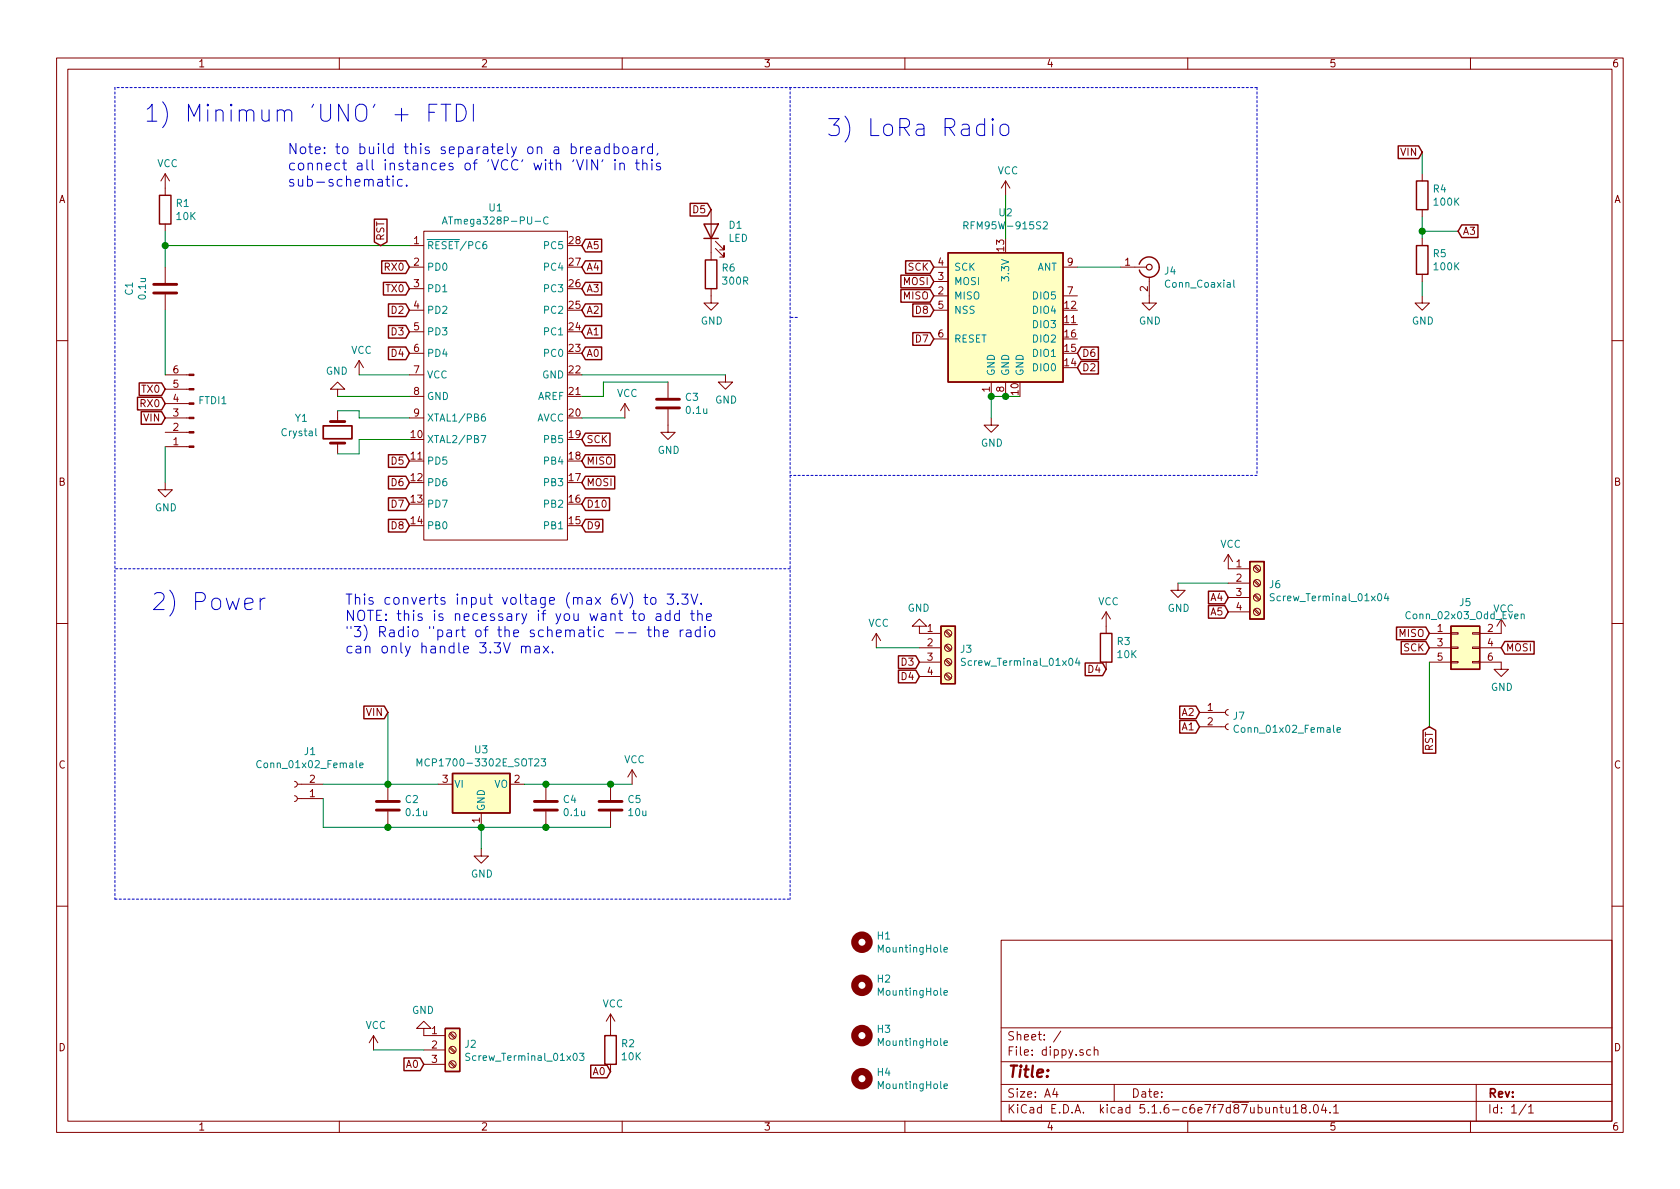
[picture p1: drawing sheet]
EESchema Schematic File Version 4
EELAYER 30 0
EELAYER END
$Descr A4 11693 8268
encoding utf-8
Sheet 1 1
Title ""
Date ""
Rev ""
Comp ""
Comment1 ""
Comment2 ""
Comment3 ""
Comment4 ""
$EndDescr
$Comp
L power:VCC #PWR0101
U 1 1
P 2500 2600
F 0 "#PWR0101" H 2500 2450 50  0001 C CNN
F 1 "VCC" H 2517 2773 50  0000 C CNN
F 2 "" H 2500 2600 50  0001 C CNN
F 3 "" H 2500 2600 50  0001 C CNN
	1    2500 2600
	1    0    0    -1  
$EndComp
$Comp
L Device:R R1
U 1 1
P 1150 1450
F 0 "R1" H 1220 1496 50  0000 L CNN
F 1 "10K" H 1220 1405 50  0000 L CNN
F 2 "Resistor_THT:R_Axial_DIN0204_L3.6mm_D1.6mm_P5.08mm_Horizontal" V 1080 1450 50  0001 C CNN
F 3 "~" H 1150 1450 50  0001 C CNN
	1    1150 1450
	1    0    0    -1  
$EndComp
$Comp
L power:VCC #PWR0102
U 1 1
P 1150 1300
F 0 "#PWR0102" H 1150 1150 50  0001 C CNN
F 1 "VCC" H 1167 1473 50  0000 C CNN
F 2 "" H 1150 1300 50  0001 C CNN
F 3 "" H 1150 1300 50  0001 C CNN
	1    1150 1300
	1    0    0    -1  
$EndComp
$Comp
L Device:C C3
U 1 1
P 4650 2800
F 0 "C3" H 4765 2846 50  0000 L CNN
F 1 "0.1u" H 4765 2755 50  0000 L CNN
F 2 "Capacitor_THT:C_Disc_D3.0mm_W1.6mm_P2.50mm" H 4688 2650 50  0001 C CNN
F 3 "~" H 4650 2800 50  0001 C CNN
	1    4650 2800
	1    0    0    -1  
$EndComp
$Comp
L power:GND #PWR0103
U 1 1
P 4650 2950
F 0 "#PWR0103" H 4650 2700 50  0001 C CNN
F 1 "GND" H 4655 2777 50  0000 C CNN
F 2 "" H 4650 2950 50  0001 C CNN
F 3 "" H 4650 2950 50  0001 C CNN
	1    4650 2950
	1    0    0    -1  
$EndComp
$Comp
L Device:C C1
U 1 1
P 1150 2000
F 0 "C1" V 898 2000 50  0000 C CNN
F 1 "0.1u" V 989 2000 50  0000 C CNN
F 2 "Capacitor_THT:C_Disc_D3.0mm_W1.6mm_P2.50mm" H 1188 1850 50  0001 C CNN
F 3 "~" H 1150 2000 50  0001 C CNN
	1    1150 2000
	1    0    0    -1  
$EndComp
$Comp
L Regulator_Linear:MCP1700-3302E_SOT23 U3
U 1 1
P 3350 5450
F 0 "U3" H 3350 5692 50  0000 C CNN
F 1 "MCP1700-3302E_SOT23" H 3350 5601 50  0000 C CNN
F 2 "Package_TO_SOT_THT:TO-92L_Wide" H 3350 5675 50  0001 C CNN
F 3 "http://ww1.microchip.com/downloads/en/DeviceDoc/20001826D.pdf" H 3350 5450 50  0001 C CNN
	1    3350 5450
	1    0    0    -1  
$EndComp
$Comp
L Connector:Conn_01x02_Female J1
U 1 1
P 2050 5550
F 0 "J1" H 1942 5225 50  0000 C CNN
F 1 "Conn_01x02_Female" H 1942 5316 50  0000 C CNN
F 2 "Connector_PinSocket_2.54mm:PinSocket_1x02_P2.54mm_Vertical" H 2050 5550 50  0001 C CNN
F 3 "~" H 2050 5550 50  0001 C CNN
	1    2050 5550
	-1   0    0    1   
$EndComp
Wire Wire Line
	3050 5450 2700 5450
Wire Wire Line
	2250 5550 2250 5750
$Comp
L Device:C C2
U 1 1
P 2700 5600
F 0 "C2" H 2815 5646 50  0000 L CNN
F 1 "0.1u" H 2815 5555 50  0000 L CNN
F 2 "Capacitor_THT:C_Disc_D3.0mm_W1.6mm_P2.50mm" H 2738 5450 50  0001 C CNN
F 3 "~" H 2700 5600 50  0001 C CNN
	1    2700 5600
	1    0    0    -1  
$EndComp
Connection ~ 2700 5450
Wire Wire Line
	2700 5450 2250 5450
Wire Wire Line
	3350 5750 2700 5750
Wire Wire Line
	2700 5750 2250 5750
Connection ~ 2700 5750
$Comp
L power:GND #PWR0104
U 1 1
P 3350 5900
F 0 "#PWR0104" H 3350 5650 50  0001 C CNN
F 1 "GND" H 3355 5727 50  0000 C CNN
F 2 "" H 3350 5900 50  0001 C CNN
F 3 "" H 3350 5900 50  0001 C CNN
	1    3350 5900
	1    0    0    -1  
$EndComp
Connection ~ 3350 5750
Wire Wire Line
	3650 5450 3800 5450
$Comp
L Device:C C4
U 1 1
P 3800 5600
F 0 "C4" H 3915 5646 50  0000 L CNN
F 1 "0.1u" H 3915 5555 50  0000 L CNN
F 2 "Capacitor_THT:C_Disc_D3.0mm_W1.6mm_P2.50mm" H 3838 5450 50  0001 C CNN
F 3 "~" H 3800 5600 50  0001 C CNN
	1    3800 5600
	1    0    0    -1  
$EndComp
Connection ~ 3800 5450
Wire Wire Line
	3800 5450 4250 5450
$Comp
L Device:C C5
U 1 1
P 4250 5600
F 0 "C5" H 4365 5646 50  0000 L CNN
F 1 "10u" H 4365 5555 50  0000 L CNN
F 2 "Capacitor_THT:CP_Radial_D5.0mm_P2.50mm" H 4288 5450 50  0001 C CNN
F 3 "~" H 4250 5600 50  0001 C CNN
	1    4250 5600
	1    0    0    -1  
$EndComp
Connection ~ 4250 5450
Wire Wire Line
	4250 5450 4400 5450
Wire Wire Line
	3350 5750 3350 5900
Wire Wire Line
	3350 5750 3800 5750
Wire Wire Line
	3800 5750 4250 5750
Connection ~ 3800 5750
$Comp
L power:VCC #PWR0105
U 1 1
P 4400 5450
F 0 "#PWR0105" H 4400 5300 50  0001 C CNN
F 1 "VCC" H 4417 5623 50  0000 C CNN
F 2 "" H 4400 5450 50  0001 C CNN
F 3 "" H 4400 5450 50  0001 C CNN
	1    4400 5450
	1    0    0    -1  
$EndComp
$Comp
L RF_Module:RFM95W-915S2 U2
U 1 1
P 7000 2150
F 0 "U2" H 7000 2831 50  0000 C CNN
F 1 "RFM95W-915S2" H 7000 2740 50  0000 C CNN
F 2 "footprints:RFM95" H 3700 3800 50  0001 C CNN
F 3 "https://www.hoperf.com/data/upload/portal/20181127/5bfcbea20e9ef.pdf" H 3700 3800 50  0001 C CNN
	1    7000 2150
	1    0    0    -1  
$EndComp
Wire Wire Line
	1150 3100 1150 3350
$Comp
L power:GND #PWR0106
U 1 1
P 1150 3350
F 0 "#PWR0106" H 1150 3100 50  0001 C CNN
F 1 "GND" H 1155 3177 50  0000 C CNN
F 2 "" H 1150 3350 50  0001 C CNN
F 3 "" H 1150 3350 50  0001 C CNN
	1    1150 3350
	1    0    0    -1  
$EndComp
$Comp
L Connector:Conn_01x06_Male FTDI1
U 1 1
P 1350 2900
F 0 "FTDI1" H 1322 2782 50  0000 R CNN
F 1 "Conn_01x06_Male" H 1322 2873 50  0001 R CNN
F 2 "Connector_PinHeader_2.54mm:PinHeader_1x06_P2.54mm_Horizontal" H 1350 2900 50  0001 C CNN
F 3 "~" H 1350 2900 50  0001 C CNN
	1    1350 2900
	-1   0    0    1   
$EndComp
Text GLabel 4050 3050 2    50   Input ~ 0
SCK
Text GLabel 4050 3200 2    50   Input ~ 0
MISO
Text GLabel 4050 3350 2    50   Input ~ 0
MOSI
Text GLabel 6500 2050 0    50   Input ~ 0
MISO
Text GLabel 6500 1950 0    50   Input ~ 0
MOSI
Text GLabel 6500 1850 0    50   Input ~ 0
SCK
$Comp
L power:VCC #PWR0107
U 1 1
P 7000 1350
F 0 "#PWR0107" H 7000 1200 50  0001 C CNN
F 1 "VCC" H 7017 1523 50  0000 C CNN
F 2 "" H 7000 1350 50  0001 C CNN
F 3 "" H 7000 1350 50  0001 C CNN
	1    7000 1350
	1    0    0    -1  
$EndComp
Wire Wire Line
	7000 1650 7000 1350
$Comp
L power:GND #PWR0109
U 1 1
P 6900 2900
F 0 "#PWR0109" H 6900 2650 50  0001 C CNN
F 1 "GND" H 6905 2727 50  0000 C CNN
F 2 "" H 6900 2900 50  0001 C CNN
F 3 "" H 6900 2900 50  0001 C CNN
	1    6900 2900
	1    0    0    -1  
$EndComp
Wire Wire Line
	6900 2900 6900 2750
Wire Wire Line
	6900 2750 7000 2750
Connection ~ 6900 2750
Wire Wire Line
	7000 2750 7100 2750
Connection ~ 7000 2750
Text GLabel 2850 2300 0    50   Input ~ 0
D3
Text GLabel 2850 2450 0    50   Input ~ 0
D4
Text GLabel 2850 3200 0    50   Input ~ 0
D5
Text GLabel 2850 3350 0    50   Input ~ 0
D6
Text GLabel 1150 2900 0    50   Input ~ 0
VIN
Text GLabel 1150 2800 0    50   Input ~ 0
RX0
Text GLabel 1150 2700 0    50   Input ~ 0
TX0
Text GLabel 2850 1850 0    50   Input ~ 0
RX0
Text GLabel 2850 2000 0    50   Input ~ 0
TX0
Text GLabel 2850 2150 0    50   Input ~ 0
D2
Text GLabel 2850 3500 0    50   Input ~ 0
D7
Text GLabel 2850 3650 0    50   Input ~ 0
D8
Text GLabel 4050 3650 2    50   Input ~ 0
D9
Text GLabel 4050 3500 2    50   Input ~ 0
D10
Text GLabel 6500 2150 0    50   Input ~ 0
D8
Text GLabel 6500 2350 0    50   Input ~ 0
D7
$Comp
L Connector:Screw_Terminal_01x03 J2
U 1 1
P 3150 7300
F 0 "J2" H 3230 7342 50  0000 L CNN
F 1 "Screw_Terminal_01x03" H 3230 7251 50  0000 L CNN
F 2 "TerminalBlock_Phoenix:TerminalBlock_Phoenix_PT-1,5-3-3.5-H_1x03_P3.50mm_Horizontal" H 3150 7300 50  0001 C CNN
F 3 "~" H 3150 7300 50  0001 C CNN
	1    3150 7300
	1    0    0    -1  
$EndComp
$Comp
L Connector:Screw_Terminal_01x04 J3
U 1 1
P 6600 4500
F 0 "J3" H 6680 4492 50  0000 L CNN
F 1 "Screw_Terminal_01x04" H 6680 4401 50  0000 L CNN
F 2 "TerminalBlock_Phoenix:TerminalBlock_Phoenix_PT-1,5-4-3.5-H_1x04_P3.50mm_Horizontal" H 6600 4500 50  0001 C CNN
F 3 "~" H 6600 4500 50  0001 C CNN
	1    6600 4500
	1    0    0    -1  
$EndComp
$Comp
L power:VCC #PWR0111
U 1 1
P 2600 7300
F 0 "#PWR0111" H 2600 7150 50  0001 C CNN
F 1 "VCC" H 2617 7473 50  0000 C CNN
F 2 "" H 2600 7300 50  0001 C CNN
F 3 "" H 2600 7300 50  0001 C CNN
	1    2600 7300
	1    0    0    -1  
$EndComp
Text GLabel 4050 1850 2    50   Input ~ 0
A4
$Comp
L power:GND #PWR0112
U 1 1
P 2950 7200
F 0 "#PWR0112" H 2950 6950 50  0001 C CNN
F 1 "GND" H 2955 7027 50  0000 C CNN
F 2 "" H 2950 7200 50  0001 C CNN
F 3 "" H 2950 7200 50  0001 C CNN
	1    2950 7200
	-1   0    0    1   
$EndComp
$Comp
L Device:R R2
U 1 1
P 4250 7300
F 0 "R2" H 4320 7346 50  0000 L CNN
F 1 "10K" H 4320 7255 50  0000 L CNN
F 2 "Resistor_THT:R_Axial_DIN0204_L3.6mm_D1.6mm_P5.08mm_Horizontal" V 4180 7300 50  0001 C CNN
F 3 "~" H 4250 7300 50  0001 C CNN
	1    4250 7300
	1    0    0    -1  
$EndComp
$Comp
L power:VCC #PWR0113
U 1 1
P 4250 7150
F 0 "#PWR0113" H 4250 7000 50  0001 C CNN
F 1 "VCC" H 4267 7323 50  0000 C CNN
F 2 "" H 4250 7150 50  0001 C CNN
F 3 "" H 4250 7150 50  0001 C CNN
	1    4250 7150
	1    0    0    -1  
$EndComp
$Comp
L power:VCC #PWR0114
U 1 1
P 6100 4500
F 0 "#PWR0114" H 6100 4350 50  0001 C CNN
F 1 "VCC" H 6117 4673 50  0000 C CNN
F 2 "" H 6100 4500 50  0001 C CNN
F 3 "" H 6100 4500 50  0001 C CNN
	1    6100 4500
	1    0    0    -1  
$EndComp
$Comp
L Device:R R3
U 1 1
P 7700 4500
F 0 "R3" H 7770 4546 50  0000 L CNN
F 1 "10K" H 7770 4455 50  0000 L CNN
F 2 "Resistor_THT:R_Axial_DIN0204_L3.6mm_D1.6mm_P5.08mm_Horizontal" V 7630 4500 50  0001 C CNN
F 3 "~" H 7700 4500 50  0001 C CNN
	1    7700 4500
	1    0    0    -1  
$EndComp
$Comp
L power:VCC #PWR0115
U 1 1
P 7700 4350
F 0 "#PWR0115" H 7700 4200 50  0001 C CNN
F 1 "VCC" H 7717 4523 50  0000 C CNN
F 2 "" H 7700 4350 50  0001 C CNN
F 3 "" H 7700 4350 50  0001 C CNN
	1    7700 4350
	1    0    0    -1  
$EndComp
Text GLabel 2950 7400 0    50   Input ~ 0
A0
$Comp
L power:GND #PWR0116
U 1 1
P 6400 4400
F 0 "#PWR0116" H 6400 4150 50  0001 C CNN
F 1 "GND" H 6405 4227 50  0000 C CNN
F 2 "" H 6400 4400 50  0001 C CNN
F 3 "" H 6400 4400 50  0001 C CNN
	1    6400 4400
	-1   0    0    1   
$EndComp
Text GLabel 2700 4950 0    50   Input ~ 0
VIN
Wire Wire Line
	2700 4950 2700 5450
Text GLabel 7500 2450 2    50   Input ~ 0
D6
Text GLabel 7500 2550 2    50   Input ~ 0
D2
$Comp
L atmega328p-pu-c:ATmega328P-PU-C U1
U 1 1
P 3450 3000
F 0 "U1" H 3450 4565 50  0000 C CNN
F 1 "ATmega328P-PU-C" H 3450 4474 50  0000 C CNN
F 2 "Package_DIP:DIP-28_W7.62mm" V 3500 2350 50  0001 C CIN
F 3 "http://ww1.microchip.com/downloads/en/DeviceDoc/Atmel-8025-8-bit-AVR-Microcontroller-ATmega48P-88P-168P_Datasheet.pdf" H 3450 3000 50  0001 C CNN
	1    3450 3000
	1    0    0    -1  
$EndComp
$Comp
L Device:Crystal Y1
U 1 1
P 2350 3000
F 0 "Y1" V 2250 2700 50  0000 L CNN
F 1 "Crystal" V 2350 2600 50  0000 L CNN
F 2 "Crystal:Resonator-2Pin_W10.0mm_H5.0mm" H 2350 3000 50  0001 C CNN
F 3 "~" H 2350 3000 50  0001 C CNN
	1    2350 3000
	0    1    1    0   
$EndComp
Wire Wire Line
	1150 2150 1150 2600
Wire Wire Line
	2850 2600 2500 2600
Wire Wire Line
	2850 2750 2350 2750
$Comp
L power:GND #PWR0108
U 1 1
P 2350 2750
F 0 "#PWR0108" H 2350 2500 50  0001 C CNN
F 1 "GND" H 2355 2577 50  0000 C CNN
F 2 "" H 2350 2750 50  0001 C CNN
F 3 "" H 2350 2750 50  0001 C CNN
	1    2350 2750
	-1   0    0    1   
$EndComp
$Comp
L power:VCC #PWR0110
U 1 1
P 4350 2900
F 0 "#PWR0110" H 4350 2750 50  0001 C CNN
F 1 "VCC" H 4367 3073 50  0000 C CNN
F 2 "" H 4350 2900 50  0001 C CNN
F 3 "" H 4350 2900 50  0001 C CNN
	1    4350 2900
	1    0    0    -1  
$EndComp
Wire Wire Line
	4050 2750 4200 2750
Wire Wire Line
	4200 2750 4200 2650
Wire Wire Line
	4200 2650 4650 2650
Wire Wire Line
	4050 2900 4350 2900
$Comp
L power:GND #PWR0117
U 1 1
P 5050 2600
F 0 "#PWR0117" H 5050 2350 50  0001 C CNN
F 1 "GND" H 5055 2427 50  0000 C CNN
F 2 "" H 5050 2600 50  0001 C CNN
F 3 "" H 5050 2600 50  0001 C CNN
	1    5050 2600
	1    0    0    -1  
$EndComp
Wire Wire Line
	4050 2600 5050 2600
Text GLabel 4050 2450 2    50   Input ~ 0
A0
Wire Wire Line
	1150 1600 1150 1700
Connection ~ 1150 1700
Wire Wire Line
	1150 1700 1150 1850
Wire Wire Line
	2500 3050 2500 3150
Wire Wire Line
	2500 3150 2350 3150
Wire Wire Line
	2500 3050 2850 3050
Wire Wire Line
	2350 2850 2500 2850
Wire Wire Line
	2500 2850 2500 2900
Wire Wire Line
	2500 2900 2850 2900
Wire Wire Line
	6400 4500 6100 4500
Text GLabel 4050 2300 2    50   Input ~ 0
A1
Text GLabel 4050 1700 2    50   Input ~ 0
A5
$Comp
L Device:R R4
U 1 1
P 9900 1350
F 0 "R4" H 9970 1396 50  0000 L CNN
F 1 "100K" H 9970 1305 50  0000 L CNN
F 2 "Resistor_THT:R_Axial_DIN0204_L3.6mm_D1.6mm_P5.08mm_Horizontal" V 9830 1350 50  0001 C CNN
F 3 "~" H 9900 1350 50  0001 C CNN
	1    9900 1350
	1    0    0    -1  
$EndComp
$Comp
L Device:R R5
U 1 1
P 9900 1800
F 0 "R5" H 9970 1846 50  0000 L CNN
F 1 "100K" H 9970 1755 50  0000 L CNN
F 2 "Resistor_THT:R_Axial_DIN0204_L3.6mm_D1.6mm_P5.08mm_Horizontal" V 9830 1800 50  0001 C CNN
F 3 "~" H 9900 1800 50  0001 C CNN
	1    9900 1800
	1    0    0    -1  
$EndComp
Text GLabel 9900 1050 0    50   Input ~ 0
VIN
Wire Wire Line
	9900 1200 9900 1050
Wire Wire Line
	9900 1650 9900 1600
$Comp
L power:GND #PWR0118
U 1 1
P 9900 2050
F 0 "#PWR0118" H 9900 1800 50  0001 C CNN
F 1 "GND" H 9905 1877 50  0000 C CNN
F 2 "" H 9900 2050 50  0001 C CNN
F 3 "" H 9900 2050 50  0001 C CNN
	1    9900 2050
	1    0    0    -1  
$EndComp
Wire Wire Line
	9900 2050 9900 1950
Wire Wire Line
	9900 1600 10150 1600
Connection ~ 9900 1600
Wire Wire Line
	9900 1600 9900 1500
Text GLabel 4050 2000 2    50   Input ~ 0
A3
Text GLabel 10150 1600 2    50   Input ~ 0
A3
Text GLabel 4050 2150 2    50   Input ~ 0
A2
$Comp
L Connector:Conn_Coaxial J4
U 1 1
P 8000 1850
F 0 "J4" H 8100 1825 50  0000 L CNN
F 1 "Conn_Coaxial" H 8100 1734 50  0000 L CNN
F 2 "Connector_Coaxial:SMA_Samtec_SMA-J-P-X-ST-EM1_EdgeMount" H 8000 1850 50  0001 C CNN
F 3 " ~" H 8000 1850 50  0001 C CNN
	1    8000 1850
	1    0    0    -1  
$EndComp
$Comp
L power:GND #PWR0119
U 1 1
P 8000 2050
F 0 "#PWR0119" H 8000 1800 50  0001 C CNN
F 1 "GND" H 8005 1877 50  0000 C CNN
F 2 "" H 8000 2050 50  0001 C CNN
F 3 "" H 8000 2050 50  0001 C CNN
	1    8000 2050
	1    0    0    -1  
$EndComp
$Comp
L Connector_Generic:Conn_02x03_Odd_Even J5
U 1 1
P 10150 4500
F 0 "J5" H 10200 4817 50  0000 C CNN
F 1 "Conn_02x03_Odd_Even" H 10200 4726 50  0000 C CNN
F 2 "Connector_PinSocket_2.54mm:PinSocket_2x03_P2.54mm_Vertical_SMD" H 10150 4500 50  0001 C CNN
F 3 "~" H 10150 4500 50  0001 C CNN
	1    10150 4500
	1    0    0    -1  
$EndComp
Text GLabel 9950 4400 0    50   Input ~ 0
MISO
Wire Wire Line
	9950 4600 9950 5050
Text GLabel 9950 4500 0    50   Input ~ 0
SCK
Text GLabel 10450 4500 2    50   Input ~ 0
MOSI
$Comp
L power:GND #PWR0121
U 1 1
P 10450 4600
F 0 "#PWR0121" H 10450 4350 50  0001 C CNN
F 1 "GND" H 10455 4427 50  0000 C CNN
F 2 "" H 10450 4600 50  0001 C CNN
F 3 "" H 10450 4600 50  0001 C CNN
	1    10450 4600
	1    0    0    -1  
$EndComp
$Comp
L power:VCC #PWR0120
U 1 1
P 10450 4400
F 0 "#PWR0120" H 10450 4250 50  0001 C CNN
F 1 "VCC" H 10467 4573 50  0000 C CNN
F 2 "" H 10450 4400 50  0001 C CNN
F 3 "" H 10450 4400 50  0001 C CNN
	1    10450 4400
	1    0    0    -1  
$EndComp
$Comp
L Mechanical:MountingHole H1
U 1 1
P 6000 6550
F 0 "H1" H 6100 6596 50  0000 L CNN
F 1 "MountingHole" H 6100 6505 50  0000 L CNN
F 2 "MountingHole:MountingHole_2.7mm_M2.5" H 6000 6550 50  0001 C CNN
F 3 "~" H 6000 6550 50  0001 C CNN
	1    6000 6550
	1    0    0    -1  
$EndComp
$Comp
L Mechanical:MountingHole H2
U 1 1
P 6000 6850
F 0 "H2" H 6100 6896 50  0000 L CNN
F 1 "MountingHole" H 6100 6805 50  0000 L CNN
F 2 "MountingHole:MountingHole_2.7mm_M2.5" H 6000 6850 50  0001 C CNN
F 3 "~" H 6000 6850 50  0001 C CNN
	1    6000 6850
	1    0    0    -1  
$EndComp
$Comp
L Mechanical:MountingHole H3
U 1 1
P 6000 7200
F 0 "H3" H 6100 7246 50  0000 L CNN
F 1 "MountingHole" H 6100 7155 50  0000 L CNN
F 2 "MountingHole:MountingHole_2.7mm_M2.5" H 6000 7200 50  0001 C CNN
F 3 "~" H 6000 7200 50  0001 C CNN
	1    6000 7200
	1    0    0    -1  
$EndComp
$Comp
L Mechanical:MountingHole H4
U 1 1
P 6000 7500
F 0 "H4" H 6100 7546 50  0000 L CNN
F 1 "MountingHole" H 6100 7455 50  0000 L CNN
F 2 "MountingHole:MountingHole_2.7mm_M2.5" H 6000 7500 50  0001 C CNN
F 3 "~" H 6000 7500 50  0001 C CNN
	1    6000 7500
	1    0    0    -1  
$EndComp
Text GLabel 8550 4250 0    50   Input ~ 0
A5
Text GLabel 8550 4150 0    50   Input ~ 0
A4
$Comp
L power:GND #PWR0122
U 1 1
P 8200 4050
F 0 "#PWR0122" H 8200 3800 50  0001 C CNN
F 1 "GND" H 8205 3877 50  0000 C CNN
F 2 "" H 8200 4050 50  0001 C CNN
F 3 "" H 8200 4050 50  0001 C CNN
	1    8200 4050
	1    0    0    -1  
$EndComp
$Comp
L power:VCC #PWR0123
U 1 1
P 8550 3950
F 0 "#PWR0123" H 8550 3800 50  0001 C CNN
F 1 "VCC" H 8567 4123 50  0000 C CNN
F 2 "" H 8550 3950 50  0001 C CNN
F 3 "" H 8550 3950 50  0001 C CNN
	1    8550 3950
	1    0    0    -1  
$EndComp
$Comp
L Connector:Screw_Terminal_01x04 J6
U 1 1
P 8750 4050
F 0 "J6" H 8830 4042 50  0000 L CNN
F 1 "Screw_Terminal_01x04" H 8830 3951 50  0000 L CNN
F 2 "TerminalBlock_Phoenix:TerminalBlock_Phoenix_PT-1,5-4-3.5-H_1x04_P3.50mm_Horizontal" H 8750 4050 50  0001 C CNN
F 3 "~" H 8750 4050 50  0001 C CNN
	1    8750 4050
	1    0    0    -1  
$EndComp
Wire Wire Line
	8550 4050 8200 4050
Text GLabel 4250 7450 0    50   Input ~ 0
A0
Text GLabel 6400 4600 0    50   Input ~ 0
D3
Text GLabel 6400 4700 0    50   Input ~ 0
D4
Text GLabel 7700 4650 0    50   Input ~ 0
D4
Wire Wire Line
	2950 7300 2600 7300
$Comp
L Connector:Conn_01x02_Female J7
U 1 1
P 8550 4950
F 0 "J7" H 8578 4926 50  0000 L CNN
F 1 "Conn_01x02_Female" H 8578 4835 50  0000 L CNN
F 2 "Connector_PinSocket_2.54mm:PinSocket_1x02_P2.54mm_Vertical" H 8550 4950 50  0001 C CNN
F 3 "~" H 8550 4950 50  0001 C CNN
	1    8550 4950
	1    0    0    -1  
$EndComp
Text GLabel 8350 5050 0    50   Input ~ 0
A1
Text GLabel 8350 4950 0    50   Input ~ 0
A2
$Comp
L Device:LED D1
U 1 1
P 4950 1600
F 0 "D1" V 4989 1482 50  0000 R CNN
F 1 "LED" V 4898 1482 50  0000 R CNN
F 2 "LED_THT:LED_D3.0mm" H 4950 1600 50  0001 C CNN
F 3 "~" H 4950 1600 50  0001 C CNN
	1    4950 1600
	0    -1   -1   0   
$EndComp
Text GLabel 4950 1450 0    50   Input ~ 0
D5
$Comp
L power:GND #PWR0124
U 1 1
P 4950 2050
F 0 "#PWR0124" H 4950 1800 50  0001 C CNN
F 1 "GND" H 4955 1877 50  0000 C CNN
F 2 "" H 4950 2050 50  0001 C CNN
F 3 "" H 4950 2050 50  0001 C CNN
	1    4950 2050
	1    0    0    -1  
$EndComp
$Comp
L Device:R R6
U 1 1
P 4950 1900
F 0 "R6" H 5020 1946 50  0000 L CNN
F 1 "300R" H 5020 1855 50  0000 L CNN
F 2 "Resistor_THT:R_Axial_DIN0204_L3.6mm_D1.6mm_P5.08mm_Horizontal" V 4880 1900 50  0001 C CNN
F 3 "~" H 4950 1900 50  0001 C CNN
	1    4950 1900
	1    0    0    -1  
$EndComp
Text GLabel 2650 1700 1    50   Input ~ 0
RST
Wire Wire Line
	1150 1700 2850 1700
Text GLabel 9950 5050 3    50   Input ~ 0
RST
Text Notes 1000 850  0    118  ~ 0
1) Minimum 'UNO' + FTDI
Text Notes 1050 4250 0    118  ~ 0
2) Power
Text Notes 2000 1300 0    71   ~ 0
Note: to build this separately on a breadboard, \nconnect all instances of 'VCC' with 'VIN' in this \nsub-schematic.
Wire Notes Line
	5550 2200 5500 2200
Text Notes 2400 4550 0    71   ~ 0
This converts input voltage (max 6V) to 3.3V.  \nNOTE: this is necessary if you want to add the \n"3) Radio "part of the schematic -- the radio \ncan only handle 3.3V max.
Wire Notes Line
	800  6250 5500 6250
Wire Notes Line
	800  600  800  6250
Wire Notes Line
	5500 600  5500 6250
Text Notes 5750 950  0    118  ~ 0
3) LoRa Radio
Wire Wire Line
	7500 1850 7800 1850
Wire Notes Line
	8750 600  8750 3300
Wire Notes Line
	8750 600  800  600 
Wire Notes Line
	8750 3300 5500 3300
Wire Notes Line
	5500 3950 800  3950
$EndSCHEMATC
